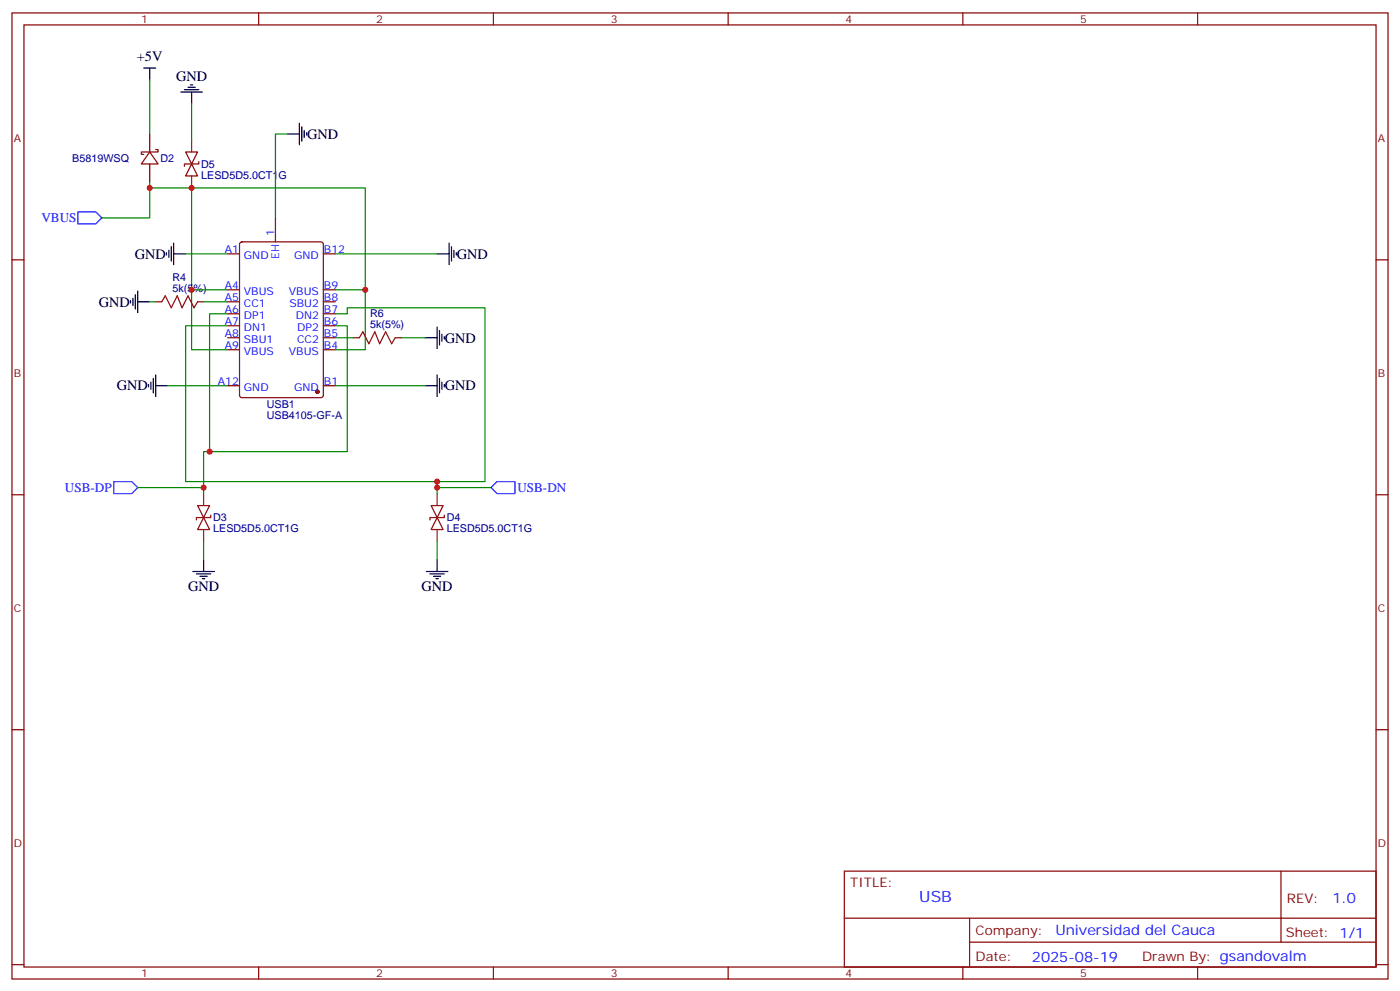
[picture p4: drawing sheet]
<svg xmlns="http://www.w3.org/2000/svg" width="412mm" height="292mm" viewBox="0 0 412 292" stroke-linecap="round" stroke-linejoin="round" font-family="sans-serif">
<g fill="none" stroke="#870000" stroke-width=".35">
<path d="M3.5 3.8h405.4v284.3h-405.4zM7.1 7.3h398.2v277.3h-398.2zM76.2 3.8v3.5M145.3 3.8v3.5M214.5 3.8v3.5M283.6 3.8v3.5M352.8 3.8v3.5M44.1 39.4v5.3M44.1 44.7l2.5 3.6h-5zM44.1 48.3v5.3M45.9 44h.7v.7h-5v.7h.7M54.7 44.7h3.5l-1.8 3.6z"/>
<path d="M56.4 48.3l1.8 3.5h-3.5zM58.6 47.6v.7h-4.3v.7M3.5 76.5h3.6M67 74.7h3.6M70.8 71.4l.5-.2h23.2l.7 .4v44.7l-.4 .7-23.5 .1-.7-.5v-44.7zM81.1 64.1v7.1M95.2 74.7h3.6M405.3 76.5h3.6M45.9 88.8h1.7M58.2 88.8h1.8M67 99.4h3.6M67 95.9h3.6"/>
<path d="M67 92.4h3.6M67 88.8h3.6M67 85.3h3.6M95.2 99.4h3.6M95.2 95.9h3.6M95.2 92.4h3.6M95.2 88.8h3.6M95.2 85.3h3.6M104.1 99.4h1.7M116.4 99.4h1.8M67 113.5h3.6M67 102.9h3.6"/>
<path d="M95.2 113.5h3.6M95.2 102.9h3.6M3.5 145.6h3.6M58.2 148.8h3.5l-1.7 3.5zM60 152.3l1.7 3.6h-3.5zM62.1 151.6v.7h-4.2v.7M127 148.8h3.5l-1.7 3.5zM128.8 152.3l1.7 3.6h-3.5zM130.9 151.6v.7h-4.3v.7M405.3 145.6h3.6M3.5 214.8h3.6M405.3 214.8h3.6"/>
<path d="M248.7 256.4h156.6v28.2h-156.6zM377.3 256.4v20.9M248.7 270.2h156.5M285.6 277.3h119.6M285.6 270.2v14.2M3.5 283.9h3.6M76.2 284.6v3.5M145.3 284.6v3.5M214.5 284.6v3.5M283.6 284.6v3.5M352.8 284.6v3.5M405.3 283.9h3.6"/>
</g>
<g fill="none" stroke="#000" stroke-width=".35">
<path d="M42.3 20h3.6M44.1 20v3.6M53.3 27.1h6.3M54.3 26.4h4.3M55.4 25.7h2.1M56.1 25h.7M56.4 27.1v3.5M84.7 39.4h3.5M88.2 36.3v6.3M88.9 37.3v4.3M89.6 38.4v2.1M90.3 39.1v.7"/>
<path d="M49 74.4v.7M49.7 73.7v2.1M50.4 72.6v4.2M51.2 74.7h3.5M51.2 71.5v6.4M128.8 74.7h3.5M132.3 71.5v6.4M133 72.6v4.2M133.7 73.7v2.1M134.4 74.4v.7M38.5 88.5v.7M39.2 87.8v2.1"/>
<path d="M39.9 86.7v4.2M40.6 88.8h3.5M40.6 85.7v6.3M125.2 99.4h3.6M128.8 96.2v6.4M129.5 97.3v4.2M130.2 98.4v2.1M130.9 99.1v.7M43.7 113.2v.7M44.4 112.5v2.1M45.2 111.4v4.2M45.9 113.5h3.5"/>
<path d="M45.9 110.3v6.4M125.2 113.5h3.6M128.8 110.3v6.4M129.5 111.4v4.2M130.2 112.5v2.1M130.9 113.2v.7M56.8 168.2h6.3M57.9 168.9h4.2M58.9 169.6h2.1M59.6 170.3h.7M60 164.7v3.5M125.6 168.2h6.3"/>
<path d="M126.6 168.9h4.3M127.7 169.6h2.1M128.4 170.3h.7M128.8 164.7v3.5"/>
</g>
<path d="M56.4 41.2v3.5M56.4 51.8v3.5M60 145.3v3.5M60 155.9v3.5M128.8 145.3v3.5M128.8 155.9v3.5" fill="none" stroke="#8c2424" stroke-width=".35"/>
<circle cx="93.5" cy="115.3" r=".53" fill="#870000" stroke="#870000" stroke-width=".35"/>
<g fill="none" stroke="#008700" stroke-width=".35">
<path d="M44.1 23.6v15.8M56.4 30.6v10.6M84.7 39.4h-3.6v24.7M44.1 53.6v1.7h12.3M44.1 55.3v8.8h-14.1M54.7 74.7h12.3M98.8 74.7h30M44.1 88.8h1.8M56.4 85.3h10.6M60 88.8h7M67 92.4h-5.3v40.5h40.6v-37h-3.5M98.8 92.4h3.5v-1.8h40.6v51.1h-88.2v-45.8h12.3"/>
<path d="M98.8 99.4h5.3M98.8 85.3h8.8M118.2 99.4h7M49.4 113.5h17.6M67 102.9h-10.6v-47.6h51.2v47.6h-8.8M98.8 113.5h26.4M61.7 132.9h-1.7v12.4M40.6 143.5h19.4M60 159.4v5.3M128.8 141.7v3.6M128.8 159.4v5.3M128.8 143.5h15.8"/>
</g>
<path d="M22.9 62.4h5.3l1.8 1.7-1.8 1.8h-5.3zM33.5 141.7h5.3l1.8 1.8-1.8 1.8h-5.3zM144.6 143.5l1.8-1.8h5.3v3.6h-5.3z" fill="none" stroke="#00f" stroke-width=".35"/>
<path d="M47.6 88.8l1.1-1.7 1.7 3.5 1.8-3.5 1.4 3.5 1.8-3.5 1.7 3.5 1.1-1.8M105.8 99.4l1.1-1.8 1.8 3.6 1.7-3.6 1.4 3.6 1.8-3.6 1.8 3.6 1-1.8" fill="none" stroke="#a10000" stroke-width=".35"/>
<g fill="#c00">
<circle cx="56.4" cy="55.3" r=".88"/>
<circle cx="107.6" cy="85.3" r=".88"/>
<circle cx="56.4" cy="85.3" r=".88"/>
<circle cx="61.7" cy="132.9" r=".88"/>
<circle cx="128.8" cy="141.7" r=".88"/>
<circle cx="60" cy="143.5" r=".88"/>
<circle cx="128.8" cy="143.5" r=".88"/>
<circle cx="44.1" cy="55.3" r=".88"/>
</g>
<text font-size="4.6" fill="#00f" x="270.8" y="265.4">USB</text>
<g font-size="4.2">
<text x="40.3" y="17.9">+5V</text>
<text x="51.9" y="23.9">GND</text>
<text x="90.5" y="40.9">GND</text>
<text x="39.7" y="76.1">GND</text>
<text x="134.6" y="76.1">GND</text>
<text x="29.1" y="90.2">GND</text>
<text x="131.1" y="100.8">GND</text>
<text x="34.4" y="114.9">GND</text>
<text x="131.1" y="114.9">GND</text>
<text x="55.4" y="173.8">GND</text>
<text x="124.2" y="173.8">GND</text>
</g>
<g font-size="4.2" fill="#00f">
<text x="392.5" y="265.7">1.0</text>
<text x="310.9" y="275.2">Universidad del Cauca</text>
<text x="304" y="283">2025-08-19</text>
</g>
<g font-size="3.9" fill="#00f">
<text x="12.2" y="65.4">VBUS</text>
<text x="19.1" y="144.8">USB-DP</text>
<text x="152.4" y="144.8">USB-DN</text>
</g>
<g font-size="3.9" fill="#800">
<text x="250.5" y="261">TITLE:</text>
<text x="379.1" y="265.7">REV:</text>
<text x="287.4" y="275.2">Company:</text>
<text x="378.7" y="275.8">Sheet: 1/1</text>
<text x="287.4" y="282.9">Date:</text>
<text x="336.4" y="282.9">Drawn By: gsandovalm</text>
</g>
<g font-size="3.2" fill="#800">
<text x="41.6" y="6.8">1</text>
<text x="110.8" y="6.8">2</text>
<text x="179.9" y="6.8">3</text>
<text x="249.1" y="6.8">4</text>
<text x="318.2" y="6.8">5</text>
<text x="4.1" y="41.9">A</text>
<text x="405.9" y="41.9">A</text>
<text x="4.1" y="111.1">B</text>
<text x="405.9" y="111.1">B</text>
<text x="4.1" y="180.2">C</text>
<text x="405.9" y="180.2">C</text>
<text x="4.1" y="249.3">D</text>
<text x="405.9" y="249.3">D</text>
<text x="41.6" y="287.6">1</text>
<text x="110.8" y="287.6">2</text>
<text x="179.9" y="287.6">3</text>
<text x="249.1" y="287.6">4</text>
<text x="318.2" y="287.6">5</text>
</g>
<g font-size="3.2" fill="#000080">
<text x="21.3" y="47.6">B5819WSQ</text>
<text x="47.3" y="47.6">D2</text>
<text x="59.3" y="52.6">LESD5D5.0CT1G</text>
<text x="59.3" y="49.4">D5</text>
<text x="50.8" y="82.8">R4</text>
<text x="50.8" y="86">5k(5%)</text>
<text x="109" y="93.4">R6</text>
<text x="109" y="96.6">5k(5%)</text>
<text x="78.6" y="123.3">USB4105-GF-A</text>
<text x="78.6" y="120.1">USB1</text>
<text x="62.8" y="153.5">D3</text>
<text x="131.6" y="153.5">D4</text>
<text x="62.8" y="156.7">LESD5D5.0CT1G</text>
<text x="131.6" y="156.7">LESD5D5.0CT1G</text>
</g>
<g font-size="3.2" fill="#00f">
<text x="80.8" y="69.4" transform="rotate(-90 80.8 69.4)">1</text>
<text x="66.2" y="74.4">A1</text>
<text x="71.9" y="76.1">GND</text>
<text x="82.2" y="76.3" transform="rotate(-90 82.2 76.3)">EH</text>
<text x="86.7" y="76.1">GND</text>
<text x="95.4" y="74.4">B12</text>
<text x="66.2" y="84.9">A4</text>
<text x="66.2" y="88.5">A5</text>
<text x="71.9" y="86.7">VBUS</text>
<text x="85.1" y="86.7">VBUS</text>
<text x="95.4" y="88.5">B8</text>
<text x="95.4" y="84.9">B9</text>
<text x="66.2" y="92">A6</text>
<text x="66.2" y="95.5">A7</text>
<text x="71.9" y="90.2">CC1</text>
<text x="71.9" y="93.8">DP1</text>
<text x="85.3" y="90.2">SBU2</text>
<text x="87.1" y="93.8">DN2</text>
<text x="95.4" y="95.5">B6</text>
<text x="95.4" y="92">B7</text>
<text x="66.2" y="99.1">A8</text>
<text x="71.9" y="97.3">DN1</text>
<text x="71.9" y="100.8">SBU1</text>
<text x="87.5" y="100.8">CC2</text>
<text x="87.6" y="97.3">DP2</text>
<text x="95.4" y="99.1">B5</text>
<text x="66.2" y="102.6">A9</text>
<text x="71.9" y="104.4">VBUS</text>
<text x="85.1" y="104.4">VBUS</text>
<text x="95.4" y="102.6">B4</text>
<text x="64.2" y="113.2">A12</text>
<text x="95.4" y="113.2">B1</text>
<text x="71.9" y="114.9">GND</text>
<text x="86.7" y="114.9">GND</text>
</g>
</svg>
